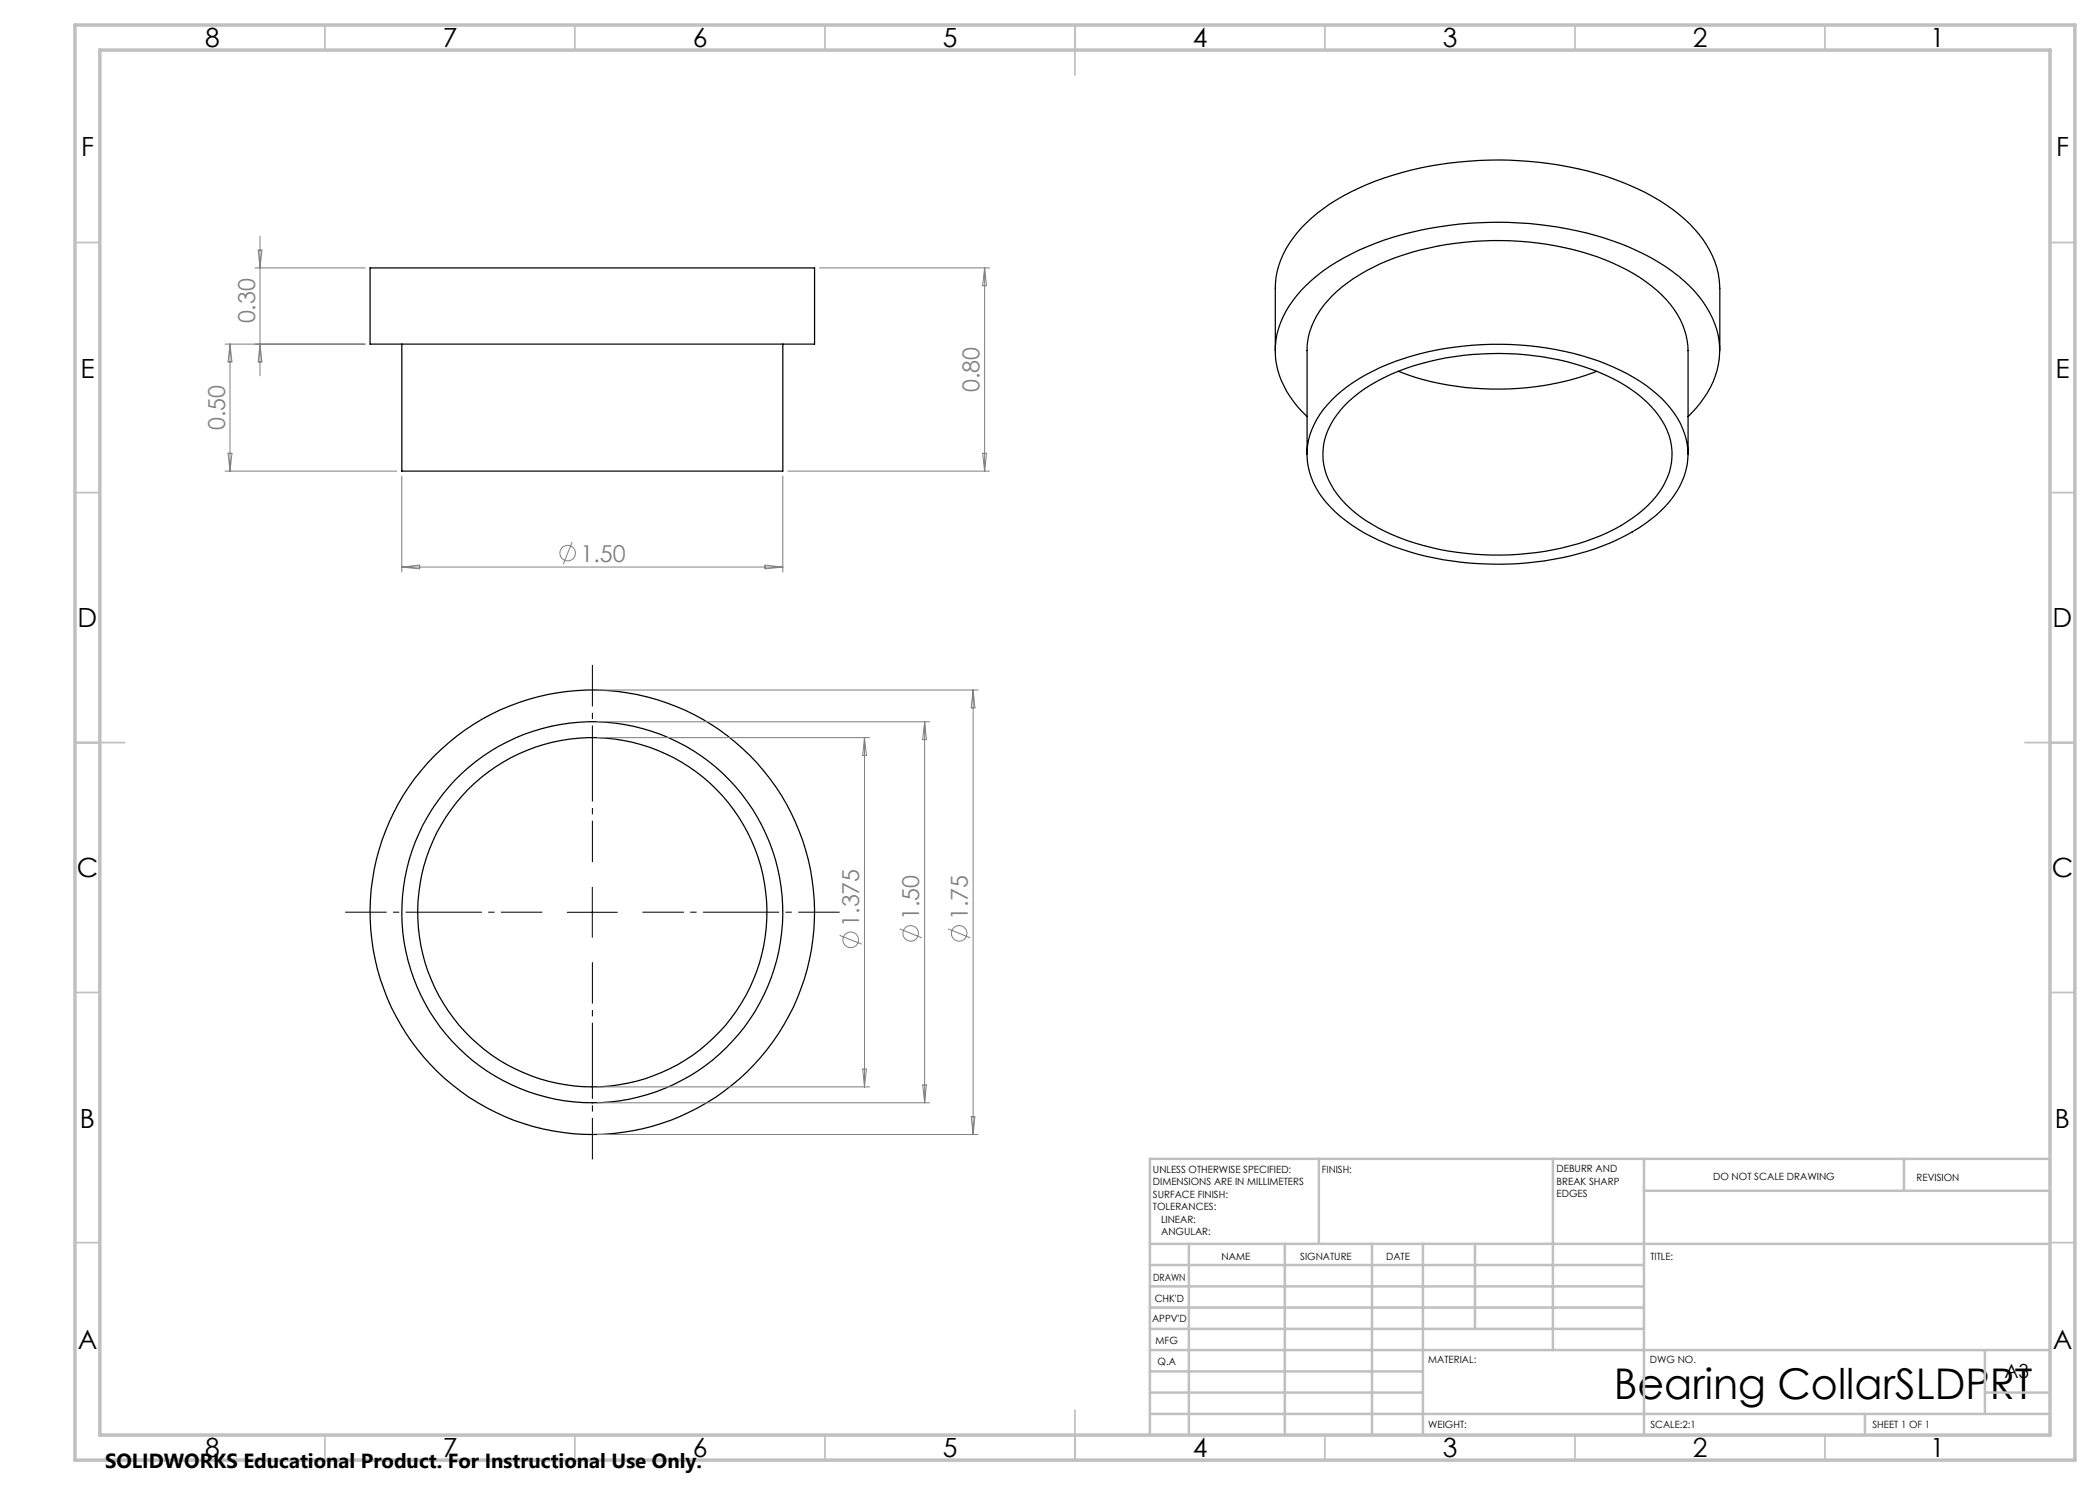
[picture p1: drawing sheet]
<svg xmlns="http://www.w3.org/2000/svg" width="420mm" height="297mm" viewBox="0 0 420 297" stroke-linecap="round" stroke-linejoin="round" font-family="sans-serif">
<g fill="none" stroke="#000" stroke-width=".25">
<path d="M74 53.6h88.9v15.2h-88.9zM80.4 68.8v25.4h76.2v-25.4M255.1 70.1v-12.4a18.3 18.3 0 0 1 6.2-13.1 43.5 43.5 0 0 1 19-10.1 72.8 72.8 0 0 1 44 1.9 37 37 0 0 1 15.5 10.4 17.4 17.4 0 0 1 4.2 10.9v12.4M266.4 80a37.9 37.9 0 0 1 17.6-9.2 61.9 61.9 0 0 1 38.6 2.6 27.9 27.9 0 0 1 12.9 10.2 13.8 13.8 0 0 1-1.6 16.7 33.6 33.6 0 0 1-14.7 9.4 62.9 62.9 0 0 1-40.5-.4 31.1 31.1 0 0 1-14.9-10.7 13.8 13.8 0 0 1 .9-16.7zM279.6 74.3a56.9 56.9 0 0 0 39.7 0M261.4 90.8v-20.7a16.1 16.1 0 0 1 5.9-11.8 41.6 41.6 0 0 1 20.1-9.1 61.3 61.3 0 0 1 35.2 3.4 27.9 27.9 0 0 1 12.9 10.3 14.8 14.8 0 0 1 2.1 7.2v20.7M261.4 83.3a18.6 18.6 0 0 1-6.3-13 18.3 18.3 0 0 1 6.2-13.3 44 44 0 0 1 19-10 73.5 73.5 0 0 1 44 1.8 36.6 36.6 0 0 1 15.5 10.5 16.3 16.3 0 0 1 3.6 14.7 20.3 20.3 0 0 1-5.8 9.3M268.9 81.1a34.5 34.5 0 0 1 16.9-8.8 56.3 56.3 0 0 1 35.4 2.8 24.3 24.3 0 0 1 11.8 10 12.6 12.6 0 0 1-1.7 14.1 31.5 31.5 0 0 1-15.7 9.6 57.1 57.1 0 0 1-37.1-1.8 26.5 26.5 0 0 1-11.7-9 12.7 12.7 0 0 1 1.3-16z"/>
<circle cx="118.5" cy="182.4" r="44.5"/>
<circle cx="118.5" cy="182.5" r="38.1"/>
<circle cx="118.5" cy="182.5" r="34.9"/>
</g>
<g fill="none" stroke="#808080" stroke-width=".2">
<path d="M51 53.6h22M51.6 50h.8l-.4 3.6zM52 47.2v28M163.9 53.6h34M196.9 53.6v40.6M196.9 53.6l.4 3.5h-.8zM45 68.8h28M46 68.8l.4 3.6h-.8zM46 68.8v25.4M52 68.8l.4 3.6h-.8zM45 94.2h34.4M45.6 90.7h.8l-.4 3.5z"/>
<path d="M80.4 95.2v19.2M156.6 95.2v19.2M157.6 94.2h40.3M196.5 90.7h.8l-.4 3.5zM80.4 113.4h76.2M80.4 113.4l3.5-.4v.8zM114.4 108.4l-1.8 4.5M153 113l3.6 .4-3.6 .4zM119.5 138h76.1M194.6 138v88.9M194.6 138l.4 3.6h-.8zM119.5 147.5h54.4"/>
<path d="M119.5 144.4h66.4M172.9 147.5v69.9M172.9 147.5l.4 3.6h-.8zM184.9 144.4v76.2M184.9 144.4l.4 3.5h-.8zM167.9 187.1l4.5 1.7M179.9 185.8l4.5 1.8M189.6 185.8l4.5 1.8M119.5 217.4h54.4M172.5 213.8h.8l-.4 3.6zM184.5 217h.8l-.4 3.6zM119.5 220.6h66.4"/>
<path d="M119.5 226.9h76.1M194.2 223.3h.8l-.4 3.6z"/>
<circle cx="113.5" cy="110.6" r="1.55"/>
<circle cx="170.1" cy="188" r="1.55"/>
<circle cx="182.1" cy="186.7" r="1.55"/>
<circle cx="191.8" cy="186.7" r="1.55"/>
</g>
<path d="M118.5 172.4v-39.4M108.5 182.4h-39.5M118.5 192.4v39.5M128.5 182.4h39.4" fill="none" stroke="#000" stroke-width=".2" stroke-dasharray="15.2 1.3 1.3 1.3" stroke-dashoffset="6.9" stroke-linecap="butt"/>
<path d="M118.5 177.4v10.1M113.5 182.5h10" fill="none" stroke="#000" stroke-width=".2"/>
<g fill="none" stroke="#c0c0c0" stroke-width=".35">
<path d="M65 5v5M115 5v5M165 5v5M215 5v10M265 5v5M315 5v5M365 5v5M15 48.5h5M410 48.5h5M15 98.5h5M410 98.5h5M15 148.5h10"/>
<path d="M405 148.5h10M15 198.5h5M410 198.5h5M15 248.5h5M410 248.5h5M65 287v5M115 287v5M165 287v5M215 282v10M265 287v5M315 287v5M365 287v5"/>
</g>
<g fill="none" stroke="#c0c0c0" stroke-width=".5">
<path d="M263.8 231.8v17M310.6 231.8v38.2M328.8 231.8v55.2M328.8 238.2h81.2M380.8 231.8v6.4M410 231.8h-180v55.2M230 248.8h180M230 257.3h98.8M230 253h98.8M237.8 248.8v38.2M257 248.8v38.2M274.4 248.8v38.2"/>
<path d="M284.6 248.8v38.2M295 248.8v17M230 265.8h98.8M230 261.5h98.8M230 278.5h54.6M230 274.3h54.6M230 270h180M397 278.5h13M397 270v12.8M230 282.8h180M373 282.8v4.2"/>
</g>
<path d="M15 5h400v287h-400zM20 10h390v277h-390z" fill="none" stroke="#c0c0c0" stroke-width=".7"/>
<text font-size="8.5" x="322.7" y="279.7">Bearing CollarSLDPRT</text>
<g font-size="5.3">
<text x="41" y="9.5">8</text>
<text x="88.5" y="9.5">7</text>
<text x="138.5" y="9.5">6</text>
<text x="188.5" y="9.5">5</text>
<text x="238.5" y="9.5">4</text>
<text x="288.5" y="9.5">3</text>
<text x="338.5" y="9.5">2</text>
<text x="386" y="9.5">1</text>
<text x="16.2" y="31.2">F</text>
<text x="411.2" y="31.2">F</text>
<text x="16.1" y="75.5">E</text>
<text x="411.1" y="75.5">E</text>
<text x="15.5" y="125.5">D</text>
<text x="410.5" y="125.5">D</text>
<text x="15.4" y="175.5">C</text>
<text x="410.4" y="175.5">C</text>
<text x="16" y="225.5">B</text>
<text x="411" y="225.5">B</text>
<text x="15.5" y="269.7">A</text>
<text x="410.5" y="269.7">A</text>
<text x="41" y="291.5">8</text>
<text x="88.5" y="291.5">7</text>
<text x="138.5" y="291.5">6</text>
<text x="188.5" y="291.5">5</text>
<text x="238.5" y="291.5">4</text>
<text x="288.5" y="291.5">3</text>
<text x="338.5" y="291.5">2</text>
<text x="386" y="291.5">1</text>
</g>
<g font-size="4.7" fill="#808080">
<text x="51" y="64.7" transform="rotate(-90 51 64.7)">0.30</text>
<text x="195.9" y="78.4" transform="rotate(-90 195.9 78.4)">0.80</text>
<text x="45" y="86" transform="rotate(-90 45 86)">0.50</text>
<text x="116.1" y="112.3">1.50</text>
<text x="171.9" y="185.4" transform="rotate(-90 171.9 185.4)">1.375</text>
<text x="183.9" y="184.1" transform="rotate(-90 183.9 184.1)">1.50</text>
<text x="193.6" y="184.1" transform="rotate(-90 193.6 184.1)">1.75</text>
</g>
<text font-size="4.1" x="21" y="293.7">SOLIDWORKS Educational Product. For Instructional Use Only.</text>
<text font-size="3.9" x="400.9" y="275.5">A3</text>
<g font-size="2">
<text x="230.6" y="234.6">UNLESS OTHERWISE SPECIFIED:</text>
<text x="230.6" y="237.1">DIMENSIONS ARE IN MILLIMETERS</text>
<text x="230.6" y="239.6">SURFACE FINISH:</text>
<text x="264.4" y="234.6">FINISH:</text>
<text x="311.3" y="234.5">DEBURR AND</text>
<text x="311.3" y="237">BREAK SHARP</text>
<text x="311.3" y="239.5">EDGES</text>
<text x="342.6" y="236">DO NOT SCALE DRAWING</text>
<text x="383.3" y="236.2">REVISION</text>
<text x="230.6" y="242.1">TOLERANCES:</text>
<text x="232.2" y="244.6">LINEAR:</text>
<text x="232.2" y="247.1">ANGULAR:</text>
<text x="244.3" y="252">NAME</text>
<text x="260" y="251.9">SIGNATURE</text>
<text x="277.2" y="251.9">DATE</text>
<text x="330.1" y="251.9">TITLE:</text>
<text x="230.6" y="256.1">DRAWN</text>
<text x="230.9" y="260.3">CHK'D</text>
<text x="230.4" y="264.4">APPV'D</text>
<text x="231.1" y="268.8">MFG</text>
<text x="231.5" y="273">Q.A</text>
<text x="285.6" y="272.5">MATERIAL:</text>
<text x="330" y="272.5">DWG NO.</text>
<text x="285.6" y="285.5">WEIGHT:</text>
<text x="330.1" y="285.6">SCALE:2:1</text>
<text x="374.5" y="285.6">SHEET 1 OF 1</text>
</g>
</svg>
